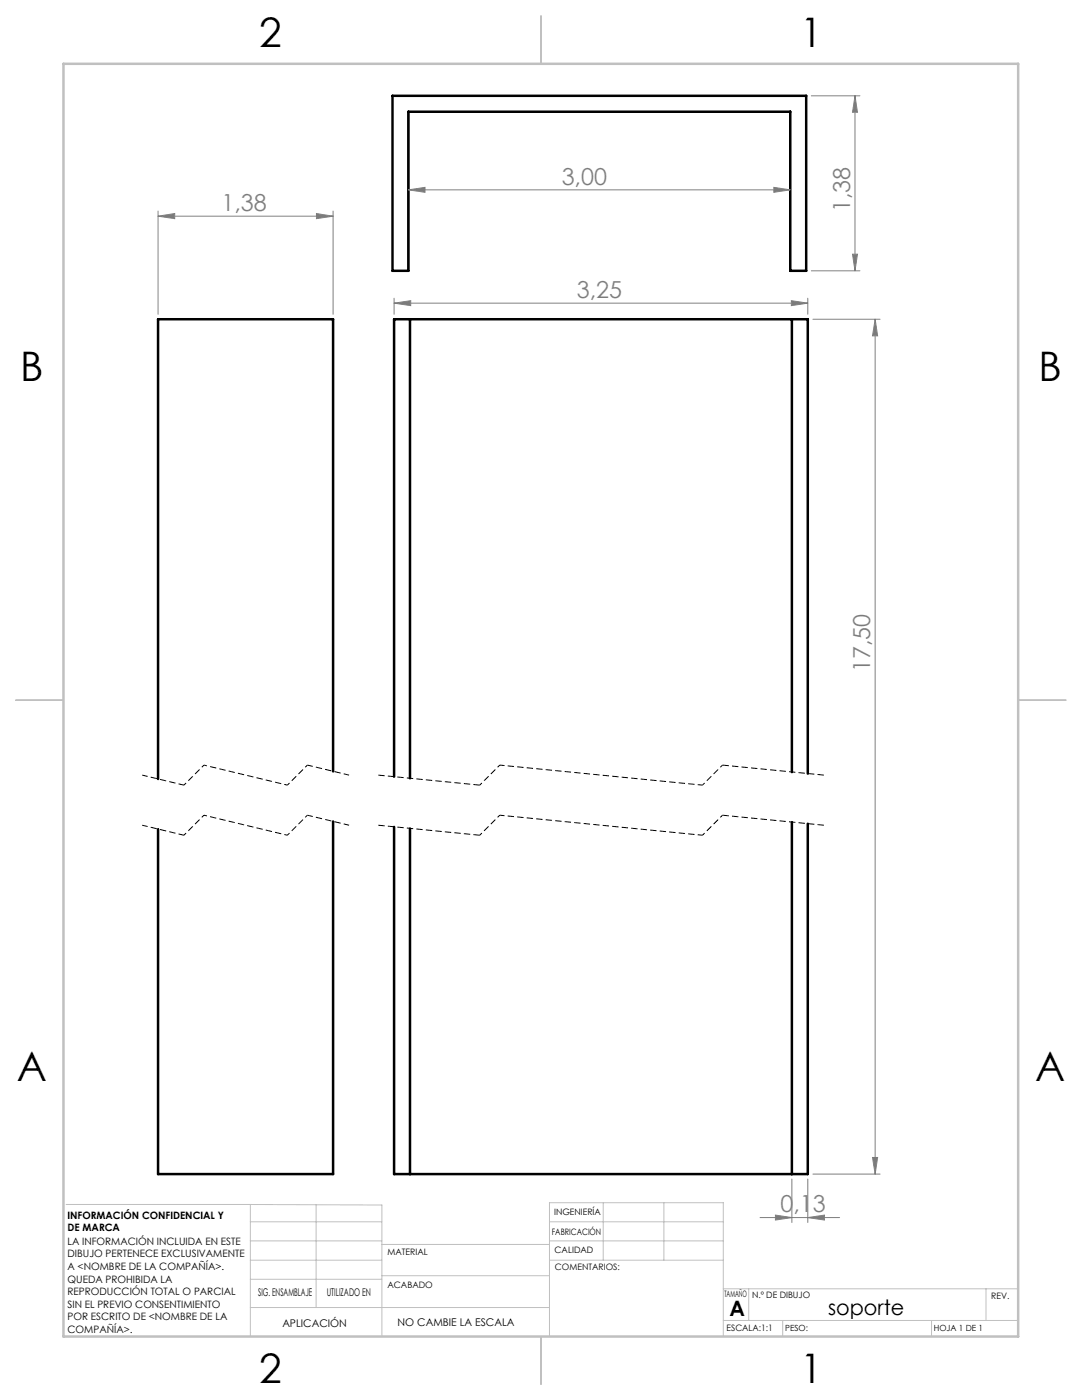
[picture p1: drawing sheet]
<svg xmlns="http://www.w3.org/2000/svg" width="216mm" height="279mm" viewBox="0 0 216 279" stroke-linecap="round" stroke-linejoin="round" font-family="sans-serif">
<path d="M78.3 19.1h82.6v34.9h-3.2v-31.7h-76.2v31.7h-3.2zM81.8 63.7v91.6M158 63.7v90.4M66.5 154v-90.3h-35v91.8M161.2 154.4v-90.7h-82.6v91.3M66.5 163.9v70.4h-35v-68.8M81.8 165.3v69M158 164.1v70.2M161.2 164.4v69.9h-82.6v-69.3" fill="none" stroke="#000" stroke-width=".5"/>
<g fill="none" stroke="#808080" stroke-width=".2">
<path d="M161.9 19.1h9.7M170.6 19.1v34.9M170.6 19.1l.5 3.3h-1zM81.5 37.9l3.3-.5v1zM81.5 37.9h76.2M154.4 37.4l3.3 .5-3.3 .5zM31.5 43.1l3.4-.5v1zM31.5 42.1v20.6M31.5 43.1h35M63.1 42.6l3.4 .5-3.4 .5zM66.5 42.1v20.6M78.6 59.5v3.2"/>
<path d="M161.2 59.5v3.2M161.9 54h9.7M170.1 50.7h1l-.5 3.3zM78.6 60.5l3.4-.5v1zM78.6 60.5h82.6M157.9 60l3.3 .5-3.3 .5zM162.2 63.7h13.4M174.6 63.7v170.6M174.6 63.7l.5 3.3h-1zM158 235.3v8.7M161.2 235.3v8.7M162.2 234.3h13.4"/>
<path d="M174.1 231h1l-.5 3.3zM151.7 243h15.8M154.7 242.5l3.3 .5-3.3 .5zM161.2 243l3.3-.5v1z"/>
</g>
<path d="M36.7 156.7l-8.3-2M69.7 154.7l-8.4-2M36.7 166.7l-8.3-2M69.7 164.7l-8.4-2" fill="none" stroke="#000" stroke-width=".2" stroke-dasharray="1.3 .6" stroke-dashoffset=".2" stroke-linecap="butt"/>
<path d="M40.7 152.7l-4 4M57.3 156.7l-16.6-4M61.3 152.7l-4 4M99.7 152.7l-4 4M144.2 152.7l-4 4M40.7 162.7l-4 4M57.3 166.7l-16.6-4M61.3 162.7l-4 4M99.7 162.7l-4 4M144.2 162.7l-4 4" fill="none" stroke="#000" stroke-width=".2" stroke-dasharray="1.3 .6" stroke-dashoffset=".7" stroke-linecap="butt"/>
<path d="M95.7 156.7l-20.2-2M164.4 154.7l-20.2-2M95.7 166.7l-20.2-2M164.4 164.7l-20.2-2" fill="none" stroke="#000" stroke-width=".2" stroke-dasharray="1.3 .6" stroke-linecap="butt"/>
<path d="M140.2 156.7l-40.5-4M140.2 166.7l-40.5-4" fill="none" stroke="#000" stroke-width=".2" stroke-dasharray="1.3 .6" stroke-dashoffset=".3" stroke-linecap="butt"/>
<g fill="none" stroke="#c0c0c0" stroke-width=".2">
<path d="M13.2 240.4h36.8M50 240.4l26.2 .1v26.2M50 243.8h26.2M50 251.5h26.2M50 240.4v26.3M50 247.7h26.2M50 255.3h26.2M63.1 240.5v20.4M76.2 254.6h33.4M76.2 248.4h33.4M109.6 243.8h34.7M109.6 251.5h34.7"/>
<path d="M109.6 247.7h34.7M120.4 240v11.5M132.5 240v11.5M144.3 257.2h58.9M149.4 257.2v6.3M196.7 257.2v6.3M50 260.9h59.6M109.6 266.7v-26.7h34.7v26.7M144.3 263.5h58.9M156.2 263.5v3.2M185.9 263.5v3.2"/>
</g>
<path d="M108 3.2v9.5M3.1 139.7h9.6M203.2 139.7h9.5M108 266.7v9.6" fill="none" stroke="#c0c0c0" stroke-width=".25"/>
<path d="M12.7 12.7h190.5v254h-190.5z" fill="none" stroke="#c0c0c0" stroke-width=".5"/>
<g fill="#808080">
<path d="M31.5 43.1l3.4-.5v1zM63.1 42.6l3.4 .5-3.4 .5zM154.7 242.5l3.3 .5-3.3 .5zM161.2 243l3.3-.5v1zM78.6 60.5l3.4-.5v1zM157.9 60l3.3 .5-3.3 .5z"/>
<path d="M81.5 37.9l3.3-.5v1zM154.4 37.4l3.3 .5-3.3 .5z"/>
<path d="M170.1 50.7h1l-.5 3.3zM170.6 19.1l.5 3.3h-1z"/>
<path d="M174.6 63.7l.5 3.3h-1zM174.1 231h1l-.5 3.3z"/>
</g>
<g font-size="8.1">
<text x="51.7" y="9.3">2</text>
<text x="159.7" y="9.3">1</text>
<text x="4" y="76">B</text>
<text x="207.2" y="76">B</text>
<text x="3.3" y="215.7">A</text>
<text x="206.5" y="215.7">A</text>
<text x="51.7" y="276">2</text>
<text x="159.7" y="276">1</text>
</g>
<g font-size="4.7" fill="#808080">
<text x="112.1" y="36.9">3,00</text>
<text x="44.2" y="42.1">1,38</text>
<text x="169.6" y="42.4" transform="rotate(-90 169.6 42.4)">1,38</text>
<text x="115.1" y="59.5">3,25</text>
<text x="173.6" y="134.1" transform="rotate(-90 173.6 134.1)">17,50</text>
<text x="155.7" y="242">0,13</text>
</g>
<g font-size="4.2">
<text x="145.6" y="262.7">A</text>
<text x="165.2" y="262.4">soporte</text>
</g>
<g font-size="2.1">
<text x="51.5" y="258.7">SIG. ENSAMBLAJE</text>
<text x="65.2" y="258.6">UTILIZADO EN</text>
<text x="56.3" y="264.8">APLICACIÓN</text>
<text x="79.3" y="264.6">NO CAMBIE LA ESCALA</text>
</g>
<g font-size="2">
<text x="13.5" y="243.2">INFORMACIÓN CONFIDENCIAL Y</text>
<text x="13.5" y="245.8">DE MARCA</text>
<text x="13.5" y="248.4">LA INFORMACIÓN INCLUIDA EN ESTE</text>
<text x="13.5" y="250.9">DIBUJO PERTENECE EXCLUSIVAMENTE</text>
<text x="13.5" y="253.4">A &lt;NOMBRE DE LA COMPAÑÍA&gt;.</text>
<text x="13.5" y="256">QUEDA PROHIBIDA LA</text>
<text x="13.5" y="258.5">REPRODUCCIÓN TOTAL O PARCIAL</text>
<text x="13.5" y="261">SIN EL PREVIO CONSENTIMIENTO</text>
<text x="13.5" y="263.5">POR ESCRITO DE &lt;NOMBRE DE LA</text>
<text x="13.5" y="266.1">COMPAÑÍA&gt;.</text>
</g>
<g font-size="1.8">
<text x="110.6" y="242.5">INGENIERÍA</text>
<text x="77.3" y="250.5">MATERIAL</text>
<text x="110.1" y="246.4">FABRICACIÓN</text>
<text x="110.7" y="250">CALIDAD</text>
<text x="77.3" y="257">ACABADO</text>
<text x="110.7" y="253.5">COMENTARIOS:</text>
<text x="144.5" y="258.9">TAMAÑO</text>
<text x="150.1" y="259.1">N.º DE DIBUJO</text>
<text x="197.8" y="259.2">REV.</text>
<text x="145" y="265.7">ESCALA:1:1</text>
</g>
<g font-size="1.7">
<text x="156.7" y="265.7">PESO:</text>
<text x="186.3" y="265.7">HOJA 1 DE 1</text>
</g>
</svg>
